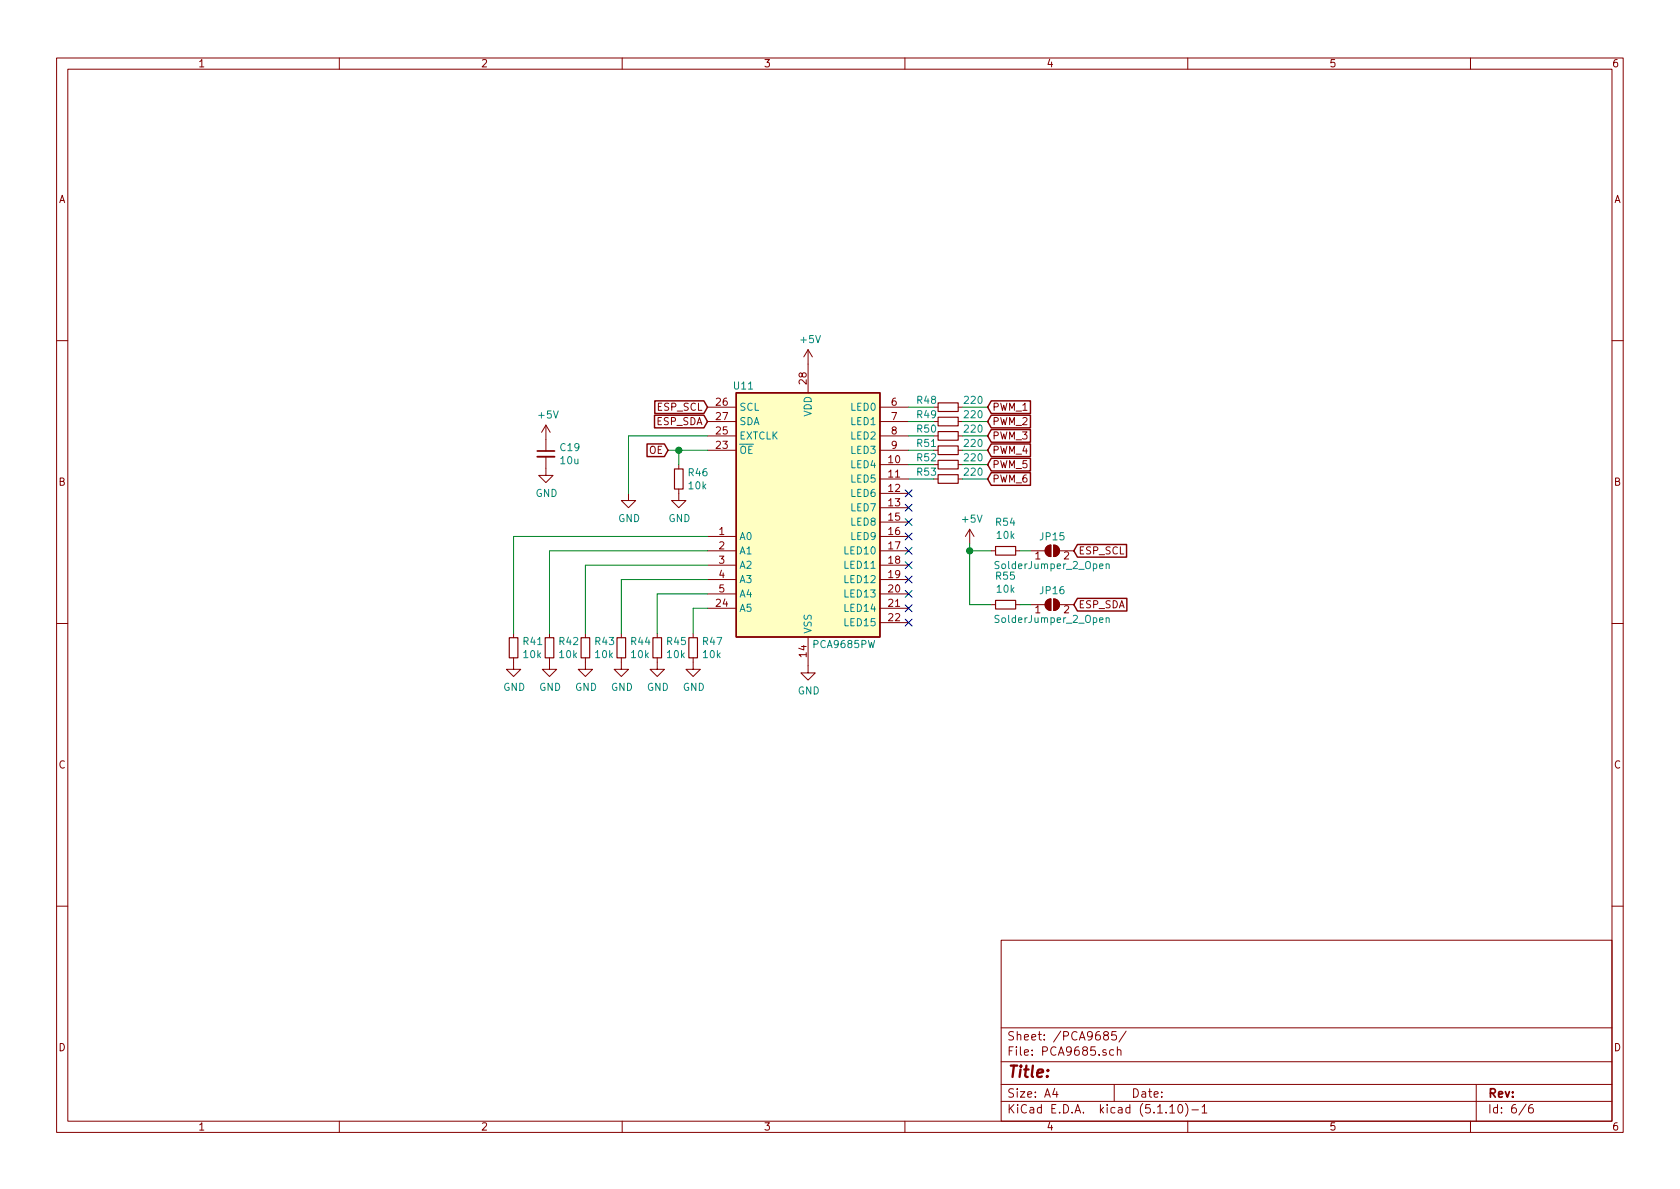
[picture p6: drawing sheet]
<svg xmlns="http://www.w3.org/2000/svg" width="297mm" height="210mm" viewBox="0 0 297 210" stroke-linecap="round" stroke-linejoin="round" font-family="sans-serif">
<g fill="none" stroke="#840000" stroke-width=".18">
<path d="M10 10.3h277v189.9h-277zM12 12.2h273v186.1h-273zM60 10.3v1.9M110 10.3v1.9M160 10.3v1.9M210 10.3v1.9M260 10.3v1.9M10 60.2h2M96.5 75.2v4.6M96.5 75.2l-.7 1.2M96.5 75.2l.8 1.2M125.1 74.5h5.1"/>
<path d="M125.1 72h5.1M125.1 77.1h5.1M125.1 79.6h5.1M142.9 61.8l-.8 1.3M142.9 61.8v7.7M142.9 61.8l.7 1.3M155.6 74.5h5.1M155.6 72h5.1M155.6 77.1h5.1M155.6 79.6h5.1M165.1 79.6h.8M169.4 74.5h.8"/>
<path d="M169.4 72h.8M169.4 77.1h.8M169.4 79.6h.8M285 60.2h2M96.5 80.8v3.3h1.3l-1.3 1.2-1.3-1.2h1.3M111.1 87.2v1.3h1.3l-1.3 1.3-1.2-1.3h1.2M120 86.5v2h1.3l-1.3 1.3-1.3-1.3h1.3M120 82.2v.7M125.1 97.4h5.1M125.1 94.9h5.1M125.1 99.9h5.1M155.6 97.4h5.1"/>
<path d="M155.6 94.9h5.1M155.6 82.2h5.1M155.6 84.7h5.1M155.6 87.2h5.1M155.6 89.8h5.1M155.6 92.3h5.1M155.6 99.9h5.1M169.4 82.2h.8M169.4 84.7h.8M171.4 93.6l-.7 1.3M171.4 93.6v2.5M171.4 93.6l.8 1.3"/>
<path d="M175.3 97.4h.7M179.6 97.4h.7M182.2 97.4h2.6M185 96.7l.4-.3h.4v2a1.03 1.03 0 0 1-.9-.6 1.03 1.03 0 0 1 .1-1.1zM186.3 96.4a1.02 1.02 0 0 1 1 1 1.02 1.02 0 0 1-1 1zM187.3 97.4h2.6M10 110.3h2M90.8 116.3v2.1h1.3l-1.3 1.2-1.3-1.2h1.3M90.8 112v.8M97.2 116.3v2.1h1.2l-1.2 1.2-1.3-1.2h1.3M97.2 112v.8M103.5 116.3v2.1h1.3l-1.3 1.2-1.3-1.2h1.3"/>
<path d="M103.5 112v.8M109.9 116.3v2.1h1.2l-1.2 1.2-1.3-1.2h1.3M109.9 112v.8M116.2 116.3v2.1h1.3l-1.3 1.2-1.3-1.2h1.3M116.2 112v.8M122.6 116.3v2.1h1.2l-1.2 1.2-1.3-1.2h1.3M122.6 112v.8M125.1 102.5h5.1M125.1 105h5.1M125.1 107.6h5.1M142.9 112.6v6.4h1.2l-1.2 1.3-1.3-1.3h1.3M155.6 102.5h5.1"/>
<path d="M155.6 105h5.1M155.6 107.6h5.1M155.6 110.1h5.1M175.3 106.9h.7M179.6 106.9h.7M182.2 106.9h2.6M185.1 106.1l.7-.2v2a1.02 1.02 0 0 1-1-.6 1.02 1.02 0 0 1 .3-1.2zM186.3 105.9a1.02 1.02 0 0 1 1 1 1.02 1.02 0 0 1-1 1zM187.3 106.9h2.6M285 110.3h2M10 160.2h2M177 166.3h108v32h-108z"/>
<path d="M285 160.2h2M60 198.3v1.9M110 198.3v1.9M160 198.3v1.9M177 194.8h108M177 191.8h108M177 187.8h108M177 181.8h108M186.5 192.5l-.4 1h1M186.8 193v1M195.4 183.1l-.3-.3 .1-.2 .2-.2 .4 .1 .2 .2-.1 .2-.6 .2a.48 .48 0 0 0-.1 .7l.2 .1 .5-.1a.48 .48 0 0 0-.1-.7h-.1M196.9 185.7l-.4-.1-.3 .3 .1 .6 .2 .1 .4-.1"/>
<path d="M197 191.8v3M197.3 182.4h-.7l-.1 .7 .3-.1 .5 .1 .1 .2-.1 .5-.2 .1-.6-.1M197.6 185.7a.37 .37 0 0 1 .6 .1v.8M197.6 185.1v1.5M199.1 182.3l-1.3 2M206.8 195.8l.5-.5v1.5M206.8 196.8h.9M208.5 195.4l.1-.1a.8 .8 0 0 1 .5 .8 .8 .8 0 0 1-.5 .7 1 1 0 0 1-.1-1.4zM209.6 195.1a1.71 1.71 0 0 1 0 2.3M210 198.3v1.9M210.7 196.3h1.2M212.5 195.8l.5-.5v1.5"/>
<path d="M212.5 196.8h.9M260 198.3v1.9M261 191.8v6.5M269.8 195.2l-1.2 2M271 195.3a.62 .62 0 0 0-.7 .7v.7l.3 .1 .4-.1 .1-.5-.1-.2-.4-.1-.3 .3"/>
</g>
<g fill="#840000" stroke="#840000" stroke-width=".18">
<path d="M185 96.7l.4-.3h.4v2a1.03 1.03 0 0 1-.9-.6 1.03 1.03 0 0 1 .1-1.1z"/>
<path d="M186.3 96.4a1.02 1.02 0 0 1 1 1 1.02 1.02 0 0 1-1 1z"/>
<path d="M185.1 106.1l.7-.2v2a1.02 1.02 0 0 1-1-.6 1.02 1.02 0 0 1 .3-1.2z"/>
<path d="M186.3 105.9a1.02 1.02 0 0 1 1 1 1.02 1.02 0 0 1-1 1z"/>
</g>
<path d="M195.6 99.8l.2-.1 .3 .1v.8M195.6 99.7v.9M195.6 109.4l.2-.2 .3 .1v.8M195.6 109.2v.9" fill="none" stroke="#008484" stroke-width=".18"/>
<g fill="none" stroke="#840000" stroke-width=".2">
<path d="M165.9 73.8h3.5v1.5h-3.5zM165.9 71.2h3.5v1.6h-3.5zM165.9 76.3h3.5v1.5h-3.5zM165.9 78.9h3.5v1.5h-3.5zM119.3 82.9h1.5v3.6h-1.5zM165.9 83.9h3.5v1.6h-3.5zM165.9 81.4h3.5v1.5h-3.5zM176 96.6h3.6v1.6h-3.6zM90 112.8h1.6v3.5h-1.6zM96.4 112.8h1.5v3.5h-1.5zM102.7 112.8h1.6v3.5h-1.6zM109.1 112.8h1.5v3.5h-1.5z"/>
<path d="M115.4 112.8h1.6v3.5h-1.6zM121.8 112.8h1.5v3.5h-1.5zM176 106.2h3.6v1.5h-3.6z"/>
</g>
<path d="M95 80.8h3" fill="none" stroke="#840000" stroke-width=".33"/>
<path d="M95 79.8h3" fill="none" stroke="#840000" stroke-width=".3"/>
<path d="M130.2 69.5h25.4v43.1h-25.4z" fill="#ffffc2" stroke="#ffffc2" stroke-width=".18"/>
<path d="M114.4 78.5h3.1l.6 1.1-.6 1.1h-3.1zM115.7 73.4h8.8l.6 1.1-.6 1.2h-8.8zM115.8 70.9h8.7l.6 1.1-.6 1.1h-8.7zM130.2 69.5h25.4v43.1h-25.4zM175.3 78.5h6.9v2.2h-6.9l-.7-1.1zM175.3 70.9h6.9v2.2h-6.9l-.7-1.1zM175.3 73.4h6.9v2.3h-6.9l-.7-1.2zM175.3 76h6.9v2.2h-6.9l-.7-1.1zM175.3 81h6.9v2.3h-6.9l-.7-1.1zM175.3 83.6h6.9v2.2h-6.9l-.7-1.1zM190.5 96.3h8.7v2.2h-8.7l-.6-1.1zM190.5 105.8h8.7v2.2h-8.7l-.6-1.1z" fill="none" stroke="#840000" stroke-width=".25"/>
<g fill="none" stroke="#008400" stroke-width=".18">
<path d="M118.1 79.6h7M120 79.6v2.6M125.1 77.1h-14v10.1M160.7 72h4.4M160.7 74.5h4.4M160.7 79.6h4.4M160.7 77.1h4.4M170.2 72h4.4M170.2 74.5h4.4M170.2 79.6h4.4M170.2 77.1h4.4M125.1 97.4h-27.9v14.6"/>
<path d="M125.1 99.9h-21.6v12.1M125.1 94.9h-34.3v17.1M160.7 84.7h4.4M160.7 82.2h4.4M170.2 84.7h4.4M170.2 82.2h4.4M171.4 96.1v10.8h3.9M171.4 97.4h3.9M180.3 97.4h1.9M125.1 107.6h-2.5v4.4M125.1 105h-8.9v7M125.1 102.5h-15.2v9.5"/>
<path d="M180.3 106.9h1.9"/>
</g>
<g fill="#008400" stroke="#008400" stroke-width=".25">
<circle cx="171.5" cy="97.4" r=".51"/>
<circle cx="120" cy="79.6" r=".51"/>
</g>
<g fill="none" stroke="#000084" stroke-width=".18">
<path d="M160 86.6l1.3 1.3M160 89.2l1.3 1.2M160 91.7l1.3 1.2M160 94.3l1.3 1.2M160 96.8l1.3 1.2M160 99.3l1.3 1.3M161.3 86.6l-1.3 1.3M161.3 89.2l-1.3 1.2M161.3 91.7l-1.3 1.2M161.3 94.3l-1.3 1.2M161.3 96.8l-1.3 1.2M161.3 99.3l-1.3 1.3"/>
<path d="M160 101.9l1.3 1.2M160 104.4l1.3 1.2M160 107l1.3 1.2M160 109.5l1.3 1.2M161.3 101.9l-1.3 1.2M161.3 104.4l-1.3 1.2M161.3 107l-1.3 1.2M161.3 109.5l-1.3 1.2"/>
</g>
<text font-size="2.8" fill="#840000" x="178" y="190.5">Title:</text>
<g font-size="2.1" fill="#840000">
<text x="178" y="184">Sheet: /PCA9685/</text>
<text x="178" y="186.7">File: PCA9685.sch</text>
<text x="178" y="196.9">KiCad E.D.A. kicad (5.1.10)-1</text>
<text x="178" y="194.1">Size: A4</text>
<text x="200" y="194.1">Date:</text>
<text x="263" y="194.1">Rev:</text>
<text x="263" y="196.9">Id: 6/6</text>
</g>
<g font-size="1.8" fill="#840000">
<text x="35" y="11.9">1</text>
<text x="85" y="11.9">2</text>
<text x="135" y="11.9">3</text>
<text x="185" y="11.9">4</text>
<text x="235" y="11.9">5</text>
<text x="285" y="11.9">6</text>
<text x="10.4" y="35.9">A</text>
<text x="285.4" y="35.9">A</text>
<text x="126.7" y="71.7">26</text>
<text x="142.6" y="67.9" transform="rotate(-90 142.6 67.9)">28</text>
<text x="157.6" y="71.7">6</text>
<text x="116.1" y="75.2">ESP_SDA</text>
<text x="116.3" y="72.6">ESP_SCL</text>
<text x="126.7" y="76.8">25</text>
<text x="126.7" y="74.3">27</text>
<text x="157.6" y="74.3">7</text>
<text x="157.6" y="76.8">8</text>
<text x="175.4" y="72.6">PWM_1</text>
<text x="175.4" y="75.2">PWM_2</text>
<text x="175.4" y="77.7">PWM_3</text>
<text x="114.8" y="80.3">OE</text>
<text x="126.7" y="79.4">23</text>
<text x="157.1" y="81.9">10</text>
<text x="157.6" y="79.4">9</text>
<text x="175.4" y="80.3">PWM_4</text>
<text x="175.4" y="82.8">PWM_5</text>
<text x="10.4" y="85.9">B</text>
<text x="157.1" y="84.4">11</text>
<text x="157.1" y="87">12</text>
<text x="157.1" y="89.5">13</text>
<text x="175.4" y="85.3">PWM_6</text>
<text x="285.4" y="85.9">B</text>
<text x="127.2" y="94.6">1</text>
<text x="157.1" y="92.1">15</text>
<text x="157.1" y="94.6">16</text>
<text x="127.2" y="97.1">2</text>
<text x="127.2" y="99.7">3</text>
<text x="157.1" y="97.1">17</text>
<text x="157.1" y="99.7">18</text>
<text x="183" y="98.9">1</text>
<text x="188.1" y="98.9">2</text>
<text x="190.7" y="98">ESP_SCL</text>
<text x="126.7" y="107.3">24</text>
<text x="127.2" y="102.2">4</text>
<text x="127.2" y="104.8">5</text>
<text x="157.1" y="102.2">19</text>
<text x="157.1" y="104.8">20</text>
<text x="157.1" y="107.3">21</text>
<text x="190.7" y="107.6">ESP_SDA</text>
<text x="157.1" y="109.8">22</text>
<text x="183" y="108.5">1</text>
<text x="188.1" y="108.5">2</text>
<text x="142.6" y="116.1" transform="rotate(-90 142.6 116.1)">14</text>
<text x="10.4" y="135.9">C</text>
<text x="285.4" y="135.9">C</text>
<text x="10.4" y="185.9">D</text>
<text x="285.4" y="185.9">D</text>
<text x="35" y="199.9">1</text>
<text x="85" y="199.9">2</text>
<text x="135" y="199.9">3</text>
<text x="185" y="199.9">4</text>
<text x="235" y="199.9">5</text>
<text x="285" y="199.9">6</text>
</g>
<g font-size="1.8" fill="#008484">
<text x="141.7" y="60.7">+5V</text>
<text x="129.8" y="68.9">U11</text>
<text x="162.2" y="71.4">R48</text>
<text x="170.6" y="71.4">220</text>
<text x="95.3" y="74">+5V</text>
<text x="130.7" y="77.7">EXTCLK</text>
<text x="130.7" y="72.6">SCL</text>
<text x="130.7" y="75.2">SDA</text>
<text x="143.5" y="73.7" transform="rotate(-90 143.5 73.7)">VDD</text>
<text x="150.5" y="72.6">LED0</text>
<text x="150.5" y="75.2">LED1</text>
<text x="150.5" y="77.7">LED2</text>
<text x="162.2" y="74">R49</text>
<text x="162.2" y="76.5">R50</text>
<text x="170.6" y="74">220</text>
<text x="170.6" y="76.5">220</text>
<text x="99.1" y="79.8">C19</text>
<text x="99.2" y="82.1">10u</text>
<text x="130.7" y="80.3">OE</text>
<text x="150.5" y="82.8">LED4</text>
<text x="150.5" y="80.3">LED3</text>
<text x="162.2" y="81.6">R52</text>
<text x="162.2" y="79">R51</text>
<text x="170.6" y="81.6">220</text>
<text x="170.6" y="79">220</text>
<text x="94.7" y="87.9">GND</text>
<text x="121.8" y="84.2">R46</text>
<text x="121.8" y="86.5">10k</text>
<text x="150.5" y="85.3">LED5</text>
<text x="150.5" y="87.9">LED6</text>
<text x="162.2" y="84.1">R53</text>
<text x="170.6" y="84.1">220</text>
<text x="109.3" y="92.3">GND</text>
<text x="118.2" y="92.3">GND</text>
<text x="130.7" y="95.5">A0</text>
<text x="150.5" y="90.4">LED7</text>
<text x="150.5" y="93">LED8</text>
<text x="150.5" y="95.5">LED9</text>
<text x="170.2" y="92.4">+5V</text>
<text x="176.1" y="93">R54</text>
<text x="176.3" y="95.3">10k</text>
<text x="184" y="95.5">JP15</text>
<text x="130.7" y="98">A1</text>
<text x="130.7" y="100.6">A2</text>
<text x="149.6" y="98">LED10</text>
<text x="149.6" y="100.6">LED11</text>
<text x="176.4" y="100.6">SolderJumper_2_Open</text>
<text x="130.7" y="103.1">A3</text>
<text x="130.7" y="105.7">A4</text>
<text x="149.6" y="103.1">LED12</text>
<text x="149.6" y="105.7">LED13</text>
<text x="176.1" y="102.5">R55</text>
<text x="176.3" y="104.8">10k</text>
<text x="184" y="105.1">JP16</text>
<text x="130.7" y="108.2">A5</text>
<text x="143.5" y="112.1" transform="rotate(-90 143.5 112.1)">VSS</text>
<text x="149.6" y="108.2">LED14</text>
<text x="149.6" y="110.7">LED15</text>
<text x="176.4" y="110.2">SolderJumper_2_Open</text>
<text x="92.6" y="114.1">R41</text>
<text x="92.6" y="116.4">10k</text>
<text x="98.9" y="114.1">R42</text>
<text x="99" y="116.4">10k</text>
<text x="105.3" y="114.1">R43</text>
<text x="105.3" y="116.4">10k</text>
<text x="111.6" y="114.1">R44</text>
<text x="111.7" y="116.4">10k</text>
<text x="118" y="114.1">R45</text>
<text x="118" y="116.4">10k</text>
<text x="124.3" y="114.1">R47</text>
<text x="124.4" y="116.4">10k</text>
<text x="144" y="114.6">PCA9685PW</text>
<text x="89" y="122.2">GND</text>
<text x="95.3" y="122.2">GND</text>
<text x="101.7" y="122.2">GND</text>
<text x="108" y="122.2">GND</text>
<text x="114.4" y="122.2">GND</text>
<text x="120.7" y="122.2">GND</text>
<text x="141" y="122.8">GND</text>
</g>
</svg>
